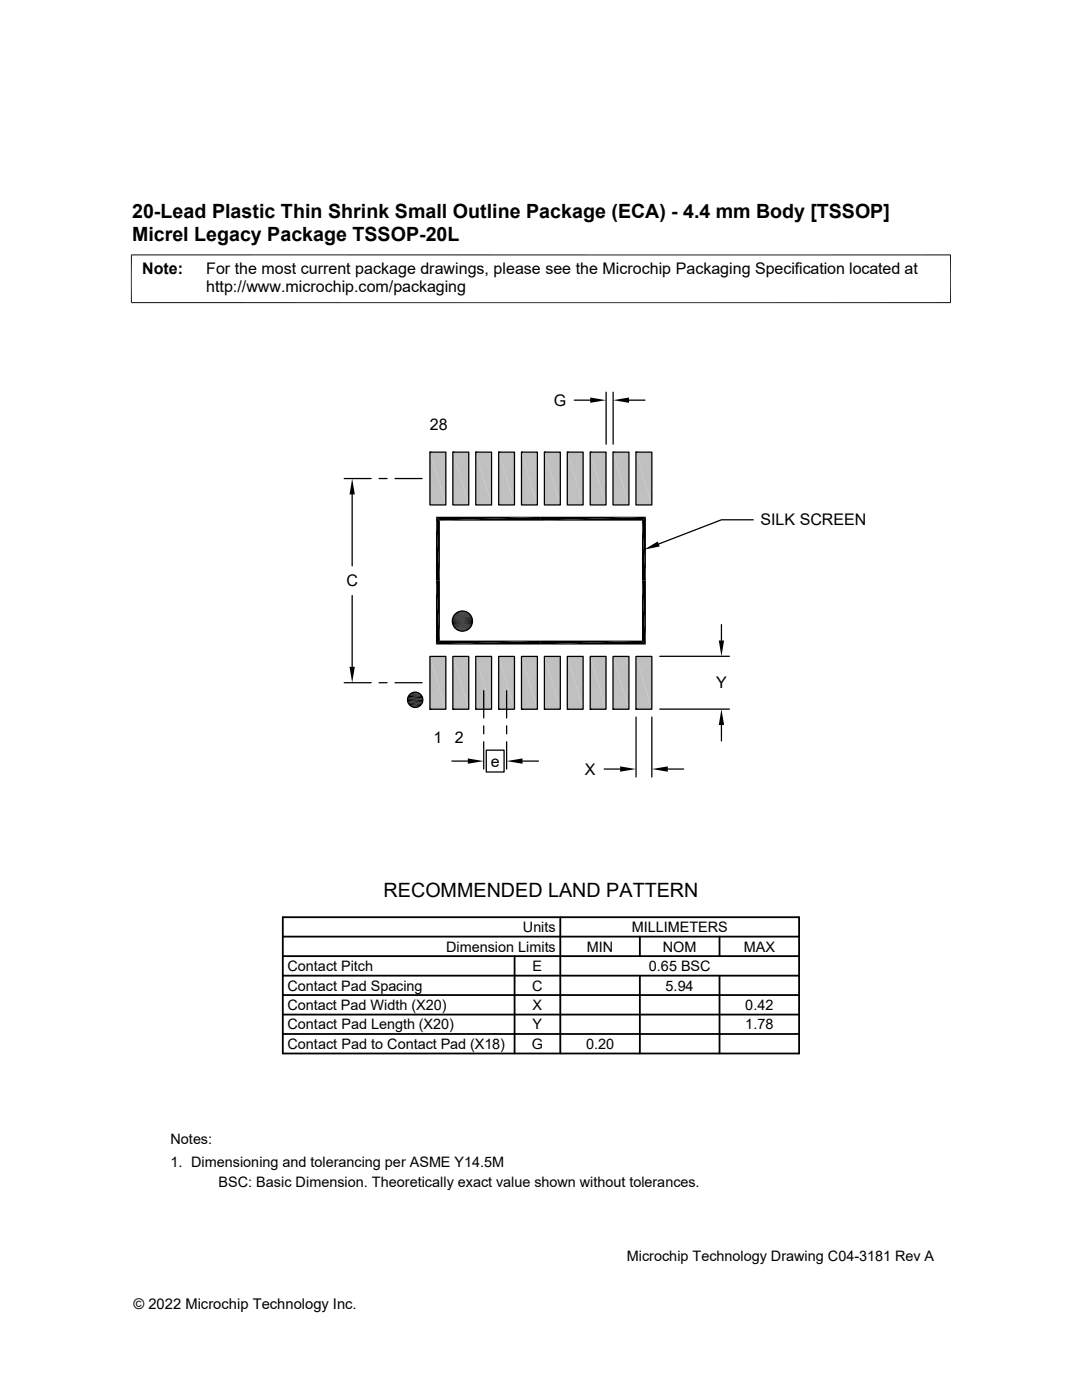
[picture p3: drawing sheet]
<svg xmlns="http://www.w3.org/2000/svg" width="216mm" height="279mm" viewBox="0 0 216 279" stroke-linecap="round" stroke-linejoin="round" font-family="sans-serif">
<g fill="#c0c0c0">
<path d="M85.8 131l3.2 10.5h-3.2z"/>
<path d="M85.8 131h3.2v10.5z"/>
<path d="M90.4 131l3.1 10.5h-3.1z"/>
<path d="M90.4 131h3.1v10.5z"/>
<path d="M94.9 131l3.2 10.5h-3.2z"/>
<path d="M94.9 131h3.2v10.5z"/>
<path d="M99.5 131l3.2 10.5h-3.2z"/>
<path d="M99.5 131h3.2v10.5z"/>
<path d="M104.1 131l3.1 10.5h-3.1z"/>
<path d="M104.1 131h3.1v10.5z"/>
<path d="M108.6 131l3.2 10.5h-3.2z"/>
<path d="M108.6 131h3.2v10.5z"/>
<path d="M113.2 131l3.2 10.5h-3.2z"/>
<path d="M113.2 131h3.2v10.5z"/>
<path d="M117.8 131l3.1 10.5h-3.1z"/>
<path d="M117.8 131h3.1v10.5z"/>
<path d="M122.3 131l3.2 10.5h-3.2z"/>
<path d="M122.3 131h3.2v10.5z"/>
<path d="M126.9 131l3.2 10.5h-3.2z"/>
<path d="M126.9 131h3.2v10.5z"/>
<path d="M126.9 90.2l3.2 10.6h-3.2z"/>
<path d="M126.9 90.2h3.2v10.6z"/>
<path d="M122.3 90.2l3.2 10.6h-3.2z"/>
<path d="M122.3 90.2h3.2v10.6z"/>
<path d="M117.8 90.2l3.1 10.6h-3.1z"/>
<path d="M117.8 90.2h3.1v10.6z"/>
<path d="M113.2 90.2l3.2 10.6h-3.2z"/>
<path d="M113.2 90.2h3.2v10.6z"/>
<path d="M108.6 90.2l3.2 10.6h-3.2z"/>
<path d="M108.6 90.2h3.2v10.6z"/>
<path d="M104.1 90.2l3.1 10.6h-3.1z"/>
<path d="M104.1 90.2h3.1v10.6z"/>
<path d="M99.5 90.2l3.2 10.6h-3.2z"/>
<path d="M99.5 90.2h3.2v10.6z"/>
<path d="M94.9 90.2l3.2 10.6h-3.2z"/>
<path d="M94.9 90.2h3.2v10.6z"/>
<path d="M90.4 90.2l3.1 10.6h-3.1z"/>
<path d="M90.4 90.2h3.1v10.6z"/>
<path d="M85.8 90.2l3.2 10.6h-3.2z"/>
<path d="M85.8 90.2h3.2v10.6z"/>
</g>
<g fill="none" stroke="#000" stroke-width=".25">
<path d="M114.6 79.9h3.2M120.9 78.3v10.3M122.3 78.3v10.3M125.5 79.9h3.2M68.7 95.5h5.4M70.3 98.7v14.2M75.6 95.5h1.6M78.8 95.5h5.4M85.8 90.2h3.2v10.6h-3.2zM85.8 90.2h.1M90.4 90.2h3.1v10.6h-3.1zM90.4 90.2h.1"/>
<path d="M94.9 90.2h3.2v10.6h-3.2zM94.9 90.2h.1M99.5 90.2h3.2v10.6h-3.2zM99.5 90.2h.1M104.1 90.2h3.1v10.6h-3.1zM104.1 90.2h.1M108.6 90.2h3.2v10.6h-3.2zM108.6 90.2h.1M113.2 90.2h3.2v10.6h-3.2zM113.2 90.2h.1M117.8 90.2h3.1v10.6h-3.1zM117.8 90.2h.1"/>
<path d="M122.3 90.2h3.2v10.6h-3.2zM122.3 90.2h.1M126.9 90.2h3.2v10.6h-3.2zM126.9 90.2h.1M70.3 118.9v14.2M150.3 103.7h-6.3l-12.6 4.9M68.7 136.2h5.4M75.6 136.2h1.6M78.8 136.2h5.4M81.4 139h2.9M85.8 131h3.2v10.5h-3.2zM90.4 131h3.1v10.5h-3.1z"/>
<path d="M94.9 131h3.2v10.5h-3.2zM96.5 137.8v5.5M99.5 131h3.2v10.5h-3.2zM101.1 137.8v5.5M104.1 131h3.1v10.5h-3.1zM108.6 131h3.2v10.5h-3.2zM113.2 131h3.2v10.5h-3.2zM117.8 131h3.1v10.5h-3.1zM122.3 131h3.2v10.5h-3.2zM126.9 131h3.2v10.5h-3.2zM131.7 131h13.8M144 124.7v3.1"/>
<path d="M81.4 140.3h2.9M85.8 141.5h.1M90.2 151.9h3.1M90.4 141.5h.1M94.9 141.5h.1M96.5 144.9v1.6M96.5 148v5.5M97 149.7h3.6v4.4h-3.6zM99.5 141.5h.1M101.1 144.9v1.6M101.1 148v5.5M104.1 141.5h.1"/>
<path d="M104.3 151.9h3.1M108.6 141.5h.1M113.2 141.5h.1M117.8 141.5h.1M120.6 153.5h3.1M122.3 141.5h.1M126.9 141.5h.1M126.9 143.1v12M130.1 143.1v12M131.7 141.5h13.8M133.2 153.5h3.2M144 144.7v3.2"/>
<circle cx="82.9" cy="139.7" r="1.52"/>
<circle cx="92.3" cy="124" r="2.01"/>
</g>
<g fill="none" stroke="#000" stroke-width=".36">
<path d="M56.4 186.9h103M56.4 183h103v27.2h-103zM56.4 190.8h103M56.4 198.6h103M56.4 194.7h103M102.7 190.8v19.4M111.8 183v27.2M127.7 186.9v3.9M127.7 194.7v15.5M143.6 186.9v3.9M143.6 194.7v15.5M56.4 202.5h103"/>
<path d="M56.4 206.4h103"/>
</g>
<g fill="#000">
<path d="M117.8 79.3l3.1 .6-3.1 .5zM122.3 79.9l3.2-.6v1.1zM70.3 95.5l.5 3.2h-1.1zM87 103.1l.8 12.8h-.8zM87 103.1h20.9l-20.1 .8zM87 115.9l.8 11.9-.8 .8zM87 103.1l.8 .8v12zM87.8 103.9l20.1-.8v.8zM87 115.9h.8v11.9zM128.1 103.9l.8 12h-.8zM107.9 103.9l21-.8-.8 .8zM128.1 115.9l.8 12.7-.8-.8z"/>
<path d="M128.9 103.1v12.8l-.8-12zM107.9 103.1h21l-21 .8zM128.1 115.9h.8v12.7zM128.5 109.7l2.8-1.6 .3 1zM69.7 133.1h1.1l-.5 3.1zM81.9 138.4l.2-.1 1.7 .1zM82.1 138.3h1.4l.3 .1zM82.1 138.3l.3-.1 1.1 .1zM82.4 138.2l1.1 .1zM82.4 138.2h.8zM82.7 138.1l.5 .1zM87 128.6l20.9-.8v.8z"/>
<path d="M87 128.6l.8-.8h20.1zM91.2 125.7l1.9 .1zM91.4 122.1l1.9 .1zM91.4 125.8l1.5 .1zM91.4 125.8h1.7zM91.4 122.1h1.7zM91.6 122l1.5 .1zM91.6 125.9h1.2zM91.6 125.9h1.3zM91.6 122h1.3zM91.8 122h1.1zM91.8 125.9l.7 .1z"/>
<path d="M91.8 125.9h1zM91.8 122h1zM92 121.9l.8 .1zM92 126h.5zM92 121.9h.5zM107.9 127.8h20.2l-20.2 .8zM107.9 128.6l20.2-.8 .8 .8zM143.4 127.8h1.1l-.5 3.2zM81.9 140.9l1.6 .1h-1.4zM81.9 140.9h1.9l-.3 .1zM82.1 141l1.1 .1zM82.1 141h1.4l-.3 .1z"/>
<path d="M82.4 141.1l.6 .1zM82.4 141.1h.8zM93.3 151.4l3.2 .5-3.2 .5zM101.1 151.9l3.2-.5v1zM123.7 153l3.2 .5-3.2 .5zM130.1 153.5l3.1-.5v1zM144 141.5l.5 3.2h-1.1z"/>
</g>
<g fill="none" stroke="#000" stroke-width=".2">
<path d="M26.1 50.9h163.7M26.2 50.8v9.7M189.7 50.8v9.7M26.1 60.4h163.7M81.7 138.5h2.3M90.2 123.7h4.1M90.2 123.9h4.1M90.2 124h4.1M90.2 124.2h4.1M90.3 123.5h4M90.3 124.4h4M90.3 124.6h3.9"/>
<path d="M90.3 123.3h3.9M90.4 123.1h3.7M90.4 124.8h3.7M90.5 122.9h3.6M90.5 125h3.6M90.6 125.1h3.4M90.6 122.8h3.4M90.7 122.6h3.2M90.7 125.3h3.2M90.8 125.4h2.9M90.8 122.5h2.9M90.9 122.4h2.7"/>
<path d="M90.9 125.5h2.7M91.1 125.7h2.4M91.1 122.2h2.4M91.2 125.8h2.1M91.2 122.1h2.1M81.7 140.8h2.3"/>
</g>
<path d="M81.5 138.7h2.6M81.5 140.6h2.6" fill="none" stroke="#000" stroke-width=".23"/>
<path d="M81.3 139.5h3.1M81.3 139.8h3.1M81.3 139.2h3M81.3 140.1h3" fill="none" stroke="#000" stroke-width=".28"/>
<g font-size="3.9">
<text x="26.4" y="43.5">20-Lead Plastic Thin Shrink Small Outline Package (ECA) - 4.4 mm Body [TSSOP]</text>
<text x="26.4" y="48">Micrel Legacy Package TSSOP-20L</text>
<text x="76.5" y="178.9">RECOMMENDED LAND PATTERN</text>
</g>
<g font-size="3.2">
<text x="28.4" y="54.6">Note:</text>
<text x="41.1" y="58.3">http://www.microchip.com/packaging</text>
<text x="41.1" y="54.6">For the most current package drawings, please see the Microchip Packaging Specification located at</text>
<text x="110.5" y="81">G</text>
<text x="85.8" y="85.9">28</text>
<text x="151.7" y="104.9">SILK SCREEN</text>
<text x="69.1" y="117">C</text>
<text x="142.9" y="137.4">Y</text>
<text x="86.5" y="148.3">1</text>
<text x="90.8" y="148.3">2</text>
<text x="97.9" y="153">e</text>
<text x="116.7" y="154.6">X</text>
</g>
<g font-size="2.9">
<text x="89" y="189.9">Dimension Limits</text>
<text x="104.3" y="186">Units</text>
<text x="117.1" y="189.9">MIN</text>
<text x="126" y="186">MILLIMETERS</text>
<text x="132.3" y="189.9">NOM</text>
<text x="148.4" y="189.9">MAX</text>
<text x="57.3" y="197.7">Contact Pad Spacing</text>
<text x="57.3" y="193.8">Contact Pitch</text>
<text x="106.2" y="197.7">C</text>
<text x="106.3" y="193.8">E</text>
<text x="129.5" y="193.8">0.65 BSC</text>
<text x="132.8" y="197.7">5.94</text>
<text x="57.3" y="201.6">Contact Pad Width (X20)</text>
<text x="106.3" y="201.6">X</text>
<text x="148.7" y="201.6">0.42</text>
<text x="57.3" y="205.4">Contact Pad Length (X20)</text>
<text x="57.3" y="209.3">Contact Pad to Contact Pad (X18)</text>
<text x="106.1" y="209.3">G</text>
<text x="106.3" y="205.4">Y</text>
<text x="116.9" y="209.3">0.20</text>
<text x="148.7" y="205.4">1.78</text>
<text x="34" y="228.3">Notes:</text>
<text x="34" y="232.9">1. Dimensioning and tolerancing per ASME Y14.5M</text>
<text x="43.6" y="236.9">BSC: Basic Dimension. Theoretically exact value shown without tolerances.</text>
<text x="125.1" y="251.7">Microchip Technology Drawing C04-3181 Rev A</text>
<text x="26.6" y="261.3">© 2022 Microchip Technology Inc.</text>
</g>
</svg>
